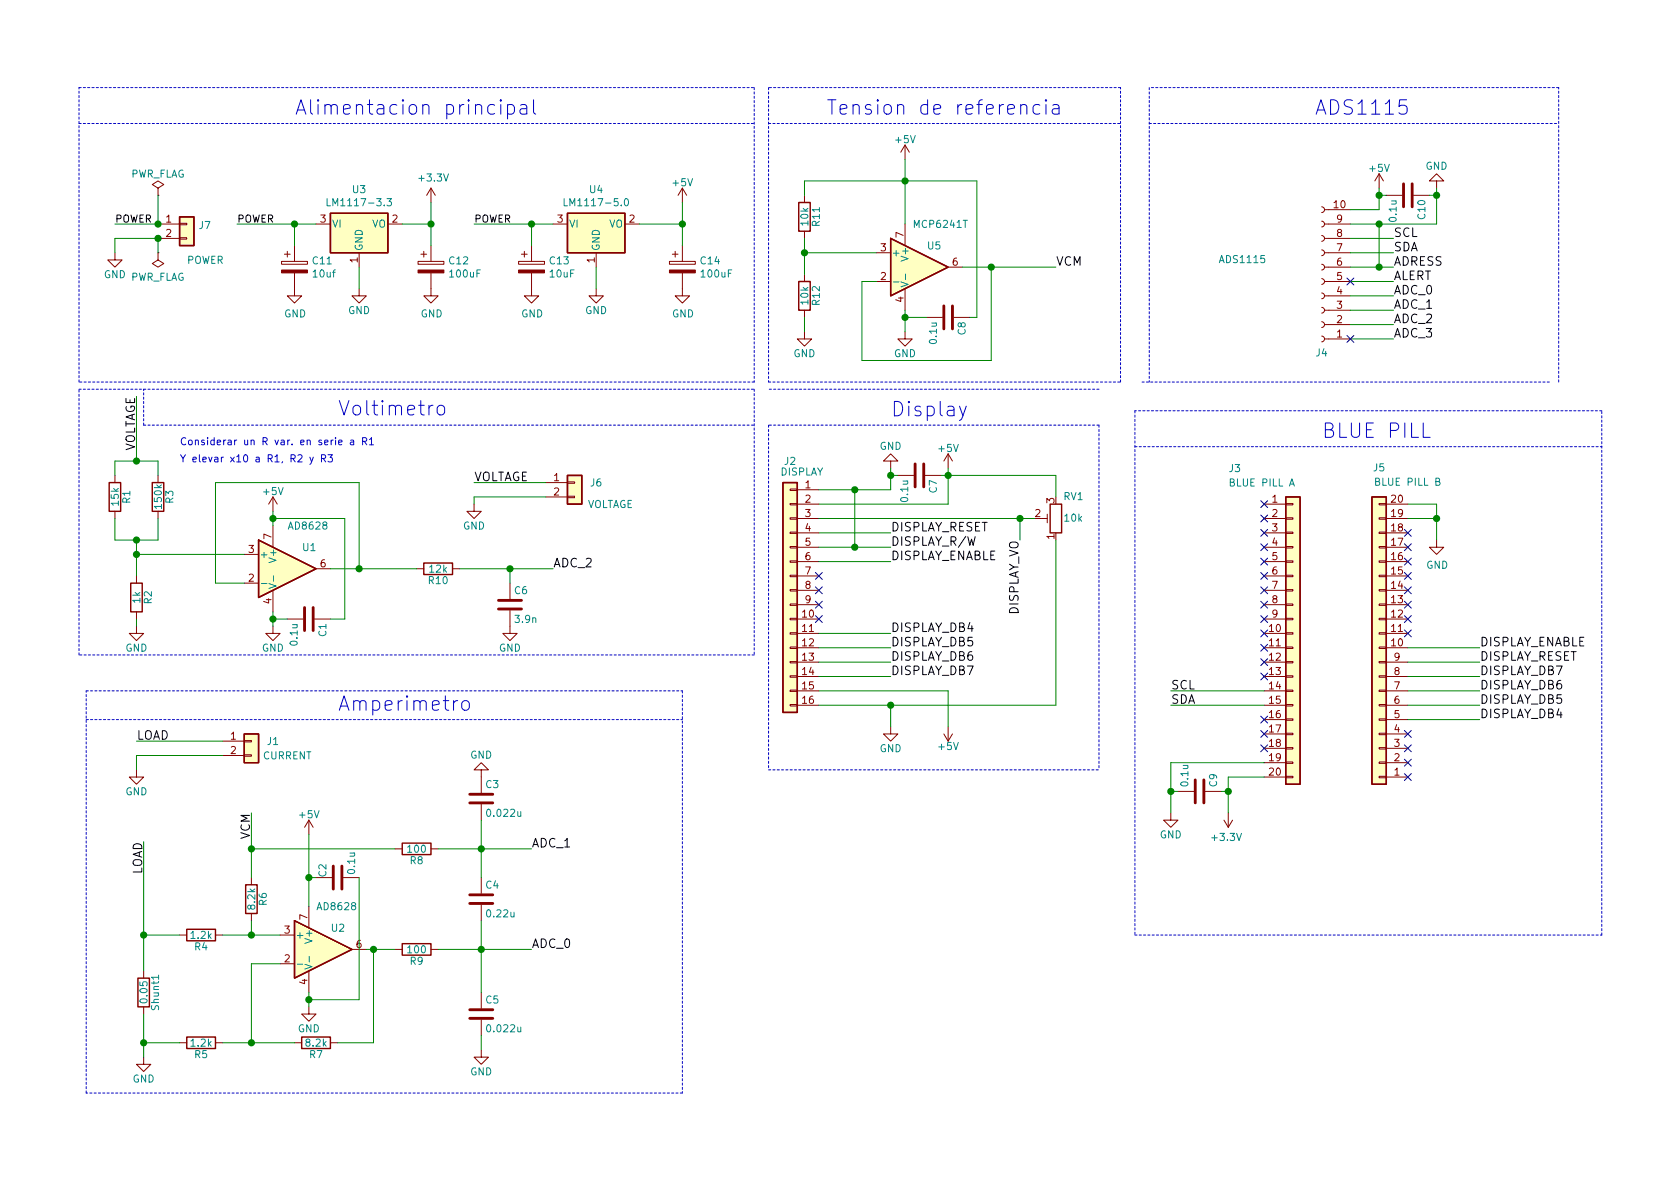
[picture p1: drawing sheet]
EESchema Schematic File Version 4
LIBS:DigiVolt-cache
EELAYER 29 0
EELAYER END
$Descr A4 11693 8268
encoding utf-8
Sheet 1 1
Title ""
Date ""
Rev ""
Comp ""
Comment1 ""
Comment2 ""
Comment3 ""
Comment4 ""
$EndDescr
$Comp
L Device:R R3
U 1 1
P 1100 3450
F 0 "R3" V 1180 3450 50  0000 C CNN
F 1 "150k" V 1100 3450 50  0000 C CNN
F 2 "Resistors_SMD:R_0805_HandSoldering" V 1030 3450 50  0001 C CNN
F 3 "" H 1100 3450 50  0001 C CNN
	1    1100 3450
	1    0    0    -1  
$EndComp
$Comp
L Device:R R2
U 1 1
P 950 4150
F 0 "R2" V 1030 4150 50  0000 C CNN
F 1 "1k" V 950 4150 50  0000 C CNN
F 2 "Resistors_SMD:R_0805_HandSoldering" V 880 4150 50  0001 C CNN
F 3 "" H 950 4150 50  0001 C CNN
	1    950  4150
	1    0    0    -1  
$EndComp
$Comp
L power:GND #PWR02
U 1 1
P 950 4350
F 0 "#PWR02" H 950 4100 50  0001 C CNN
F 1 "GND" H 950 4200 50  0000 C CNN
F 2 "" H 950 4350 50  0001 C CNN
F 3 "" H 950 4350 50  0001 C CNN
	1    950  4350
	1    0    0    -1  
$EndComp
$Comp
L power:GND #PWR06
U 1 1
P 1900 4350
F 0 "#PWR06" H 1900 4100 50  0001 C CNN
F 1 "GND" H 1900 4200 50  0000 C CNN
F 2 "" H 1900 4350 50  0001 C CNN
F 3 "" H 1900 4350 50  0001 C CNN
	1    1900 4350
	1    0    0    -1  
$EndComp
$Comp
L power:+5V #PWR05
U 1 1
P 1900 3550
F 0 "#PWR05" H 1900 3400 50  0001 C CNN
F 1 "+5V" H 1900 3690 50  0000 C CNN
F 2 "" H 1900 3550 50  0001 C CNN
F 3 "" H 1900 3550 50  0001 C CNN
	1    1900 3550
	1    0    0    -1  
$EndComp
$Comp
L Device:R R10
U 1 1
P 3050 3950
F 0 "R10" V 3130 3950 50  0000 C CNN
F 1 "12k" V 3050 3950 50  0000 C CNN
F 2 "Resistors_SMD:R_0805_HandSoldering" V 2980 3950 50  0001 C CNN
F 3 "" H 3050 3950 50  0001 C CNN
	1    3050 3950
	0    1    1    0   
$EndComp
$Comp
L Device:C C6
U 1 1
P 3550 4200
F 0 "C6" H 3575 4300 50  0000 L CNN
F 1 "3.9n" H 3575 4100 50  0000 L CNN
F 2 "Capacitors_SMD:C_1206_HandSoldering" H 3588 4050 50  0001 C CNN
F 3 "" H 3550 4200 50  0001 C CNN
	1    3550 4200
	1    0    0    -1  
$EndComp
$Comp
L power:GND #PWR013
U 1 1
P 3550 4350
F 0 "#PWR013" H 3550 4100 50  0001 C CNN
F 1 "GND" H 3550 4200 50  0000 C CNN
F 2 "" H 3550 4350 50  0001 C CNN
F 3 "" H 3550 4350 50  0001 C CNN
	1    3550 4350
	1    0    0    -1  
$EndComp
Text Label 3850 3950 0    60   ~ 0
ADC_2
Text Label 950  2750 3    60   ~ 0
VOLTAGE
$Comp
L Device:C C1
U 1 1
P 2150 4300
F 0 "C1" H 2175 4400 50  0000 L CNN
F 1 "0.1u" H 2175 4200 50  0000 L CNN
F 2 "Capacitors_SMD:C_1206_HandSoldering" H 2188 4150 50  0001 C CNN
F 3 "" H 2150 4300 50  0001 C CNN
	1    2150 4300
	0    1    1    0   
$EndComp
$Comp
L conn:Conn_01x10_Female J4
U 1 1
P 9200 1950
F 0 "J4" H 9200 2450 50  0000 C CNN
F 1 "ADS1115" H 9750 1800 50  0000 C CNN
F 2 "Socket_Strips:Socket_Strip_Straight_1x10_Pitch2.54mm" H 9200 1950 50  0001 C CNN
F 3 "" H 9200 1950 50  0001 C CNN
	1    9200 1950
	-1   0    0    1   
$EndComp
$Comp
L power:GND #PWR027
U 1 1
P 10000 1300
F 0 "#PWR027" H 10000 1050 50  0001 C CNN
F 1 "GND" H 10000 1150 50  0000 C CNN
F 2 "" H 10000 1300 50  0001 C CNN
F 3 "" H 10000 1300 50  0001 C CNN
	1    10000 1300
	-1   0    0    1   
$EndComp
$Comp
L power:+5V #PWR026
U 1 1
P 9600 1300
F 0 "#PWR026" H 9600 1150 50  0001 C CNN
F 1 "+5V" H 9600 1440 50  0000 C CNN
F 2 "" H 9600 1300 50  0001 C CNN
F 3 "" H 9600 1300 50  0001 C CNN
	1    9600 1300
	1    0    0    -1  
$EndComp
Text Label 9700 1650 0    60   ~ 0
SCL
Text Label 9700 1750 0    60   ~ 0
SDA
Text Label 9700 1850 0    60   ~ 0
ADRESS
Text Label 9700 1950 0    60   ~ 0
ALERT
Text Label 9700 2050 0    60   ~ 0
ADC_0
Text Label 9700 2150 0    60   ~ 0
ADC_1
Text Label 9700 2250 0    60   ~ 0
ADC_2
Text Label 9700 2350 0    60   ~ 0
ADC_3
$Comp
L Device:C C10
U 1 1
P 9800 1350
F 0 "C10" H 9825 1450 50  0000 L CNN
F 1 "0.1u" H 9825 1250 50  0000 L CNN
F 2 "Capacitors_SMD:C_1206_HandSoldering" H 9838 1200 50  0001 C CNN
F 3 "" H 9800 1350 50  0001 C CNN
	1    9800 1350
	0    1    1    0   
$EndComp
$Comp
L power:GND #PWR024
U 1 1
P 8150 5650
F 0 "#PWR024" H 8150 5400 50  0001 C CNN
F 1 "GND" H 8150 5500 50  0000 C CNN
F 2 "" H 8150 5650 50  0001 C CNN
F 3 "" H 8150 5650 50  0001 C CNN
	1    8150 5650
	-1   0    0    -1  
$EndComp
$Comp
L Device:C C9
U 1 1
P 8350 5500
F 0 "C9" H 8375 5600 50  0000 L CNN
F 1 "0.1u" H 8375 5400 50  0000 L CNN
F 2 "Capacitors_SMD:C_1206_HandSoldering" H 8388 5350 50  0001 C CNN
F 3 "" H 8350 5500 50  0001 C CNN
	1    8350 5500
	0    1    -1   0   
$EndComp
Text Label 10300 5000 0    60   ~ 0
DISPLAY_DB4
Text Label 10300 4800 0    60   ~ 0
DISPLAY_DB6
Text Label 10300 4700 0    60   ~ 0
DISPLAY_DB7
Text Label 10300 4600 0    60   ~ 0
DISPLAY_RESET
Text Label 10300 4500 0    60   ~ 0
DISPLAY_ENABLE
Text Label 8150 4900 0    60   ~ 0
SDA
Text Label 8150 4800 0    60   ~ 0
SCL
$Comp
L power:GND #PWR018
U 1 1
P 6200 3250
F 0 "#PWR018" H 6200 3000 50  0001 C CNN
F 1 "GND" H 6200 3100 50  0000 C CNN
F 2 "" H 6200 3250 50  0001 C CNN
F 3 "" H 6200 3250 50  0001 C CNN
	1    6200 3250
	-1   0    0    1   
$EndComp
$Comp
L power:+5V #PWR022
U 1 1
P 6600 3250
F 0 "#PWR022" H 6600 3100 50  0001 C CNN
F 1 "+5V" H 6600 3390 50  0000 C CNN
F 2 "" H 6600 3250 50  0001 C CNN
F 3 "" H 6600 3250 50  0001 C CNN
	1    6600 3250
	1    0    0    -1  
$EndComp
$Comp
L Device:C C7
U 1 1
P 6400 3300
F 0 "C7" H 6425 3400 50  0000 L CNN
F 1 "0.1u" H 6425 3200 50  0000 L CNN
F 2 "Capacitors_SMD:C_1206_HandSoldering" H 6438 3150 50  0001 C CNN
F 3 "" H 6400 3300 50  0001 C CNN
	1    6400 3300
	0    1    1    0   
$EndComp
Text Label 7100 3750 3    60   ~ 0
DISPLAY_VO
Text Label 6200 3700 0    60   ~ 0
DISPLAY_RESET
Text Label 6200 3800 0    60   ~ 0
DISPLAY_R/W
Text Label 6200 3900 0    60   ~ 0
DISPLAY_ENABLE
Text Label 6200 4400 0    60   ~ 0
DISPLAY_DB4
Text Label 6200 4500 0    60   ~ 0
DISPLAY_DB5
Text Label 6200 4600 0    60   ~ 0
DISPLAY_DB6
Text Label 6200 4700 0    60   ~ 0
DISPLAY_DB7
$Comp
L power:+5V #PWR023
U 1 1
P 6600 5050
F 0 "#PWR023" H 6600 4900 50  0001 C CNN
F 1 "+5V" H 6600 5190 50  0000 C CNN
F 2 "" H 6600 5050 50  0001 C CNN
F 3 "" H 6600 5050 50  0001 C CNN
	1    6600 5050
	-1   0    0    1   
$EndComp
$Comp
L power:GND #PWR019
U 1 1
P 6200 5050
F 0 "#PWR019" H 6200 4800 50  0001 C CNN
F 1 "GND" H 6200 4900 50  0000 C CNN
F 2 "" H 6200 5050 50  0001 C CNN
F 3 "" H 6200 5050 50  0001 C CNN
	1    6200 5050
	1    0    0    -1  
$EndComp
$Comp
L Device:C C4
U 1 1
P 3350 6250
F 0 "C4" H 3375 6350 50  0000 L CNN
F 1 "0.22u" H 3375 6150 50  0000 L CNN
F 2 "Capacitors_SMD:C_1206_HandSoldering" H 3388 6100 50  0001 C CNN
F 3 "" H 3350 6250 50  0001 C CNN
	1    3350 6250
	1    0    0    -1  
$EndComp
$Comp
L Device:C C5
U 1 1
P 3350 7050
F 0 "C5" H 3375 7150 50  0000 L CNN
F 1 "0.022u" H 3375 6950 50  0000 L CNN
F 2 "Capacitors_SMD:C_1206_HandSoldering" H 3388 6900 50  0001 C CNN
F 3 "" H 3350 7050 50  0001 C CNN
	1    3350 7050
	1    0    0    -1  
$EndComp
$Comp
L Device:C C3
U 1 1
P 3350 5550
F 0 "C3" H 3375 5650 50  0000 L CNN
F 1 "0.022u" H 3375 5450 50  0000 L CNN
F 2 "Capacitors_SMD:C_1206_HandSoldering" H 3388 5400 50  0001 C CNN
F 3 "" H 3350 5550 50  0001 C CNN
	1    3350 5550
	1    0    0    -1  
$EndComp
$Comp
L Device:R R8
U 1 1
P 2900 5900
F 0 "R8" V 2980 5900 50  0000 C CNN
F 1 "100" V 2900 5900 50  0000 C CNN
F 2 "Resistors_SMD:R_0805_HandSoldering" V 2830 5900 50  0001 C CNN
F 3 "" H 2900 5900 50  0001 C CNN
	1    2900 5900
	0    1    1    0   
$EndComp
$Comp
L Device:R R9
U 1 1
P 2900 6600
F 0 "R9" V 2980 6600 50  0000 C CNN
F 1 "100" V 2900 6600 50  0000 C CNN
F 2 "Resistors_SMD:R_0805_HandSoldering" V 2830 6600 50  0001 C CNN
F 3 "" H 2900 6600 50  0001 C CNN
	1    2900 6600
	0    1    1    0   
$EndComp
$Comp
L Device:R R6
U 1 1
P 1750 6250
F 0 "R6" V 1830 6250 50  0000 C CNN
F 1 "8.2k" V 1750 6250 50  0000 C CNN
F 2 "Resistors_SMD:R_0805_HandSoldering" V 1680 6250 50  0001 C CNN
F 3 "" H 1750 6250 50  0001 C CNN
	1    1750 6250
	1    0    0    -1  
$EndComp
$Comp
L Device:R R4
U 1 1
P 1400 6500
F 0 "R4" V 1480 6500 50  0000 C CNN
F 1 "1.2k" V 1400 6500 50  0000 C CNN
F 2 "Resistors_SMD:R_0805_HandSoldering" V 1330 6500 50  0001 C CNN
F 3 "" H 1400 6500 50  0001 C CNN
	1    1400 6500
	0    1    1    0   
$EndComp
$Comp
L Device:R R5
U 1 1
P 1400 7250
F 0 "R5" V 1480 7250 50  0000 C CNN
F 1 "1.2k" V 1400 7250 50  0000 C CNN
F 2 "Resistors_SMD:R_0805_HandSoldering" V 1330 7250 50  0001 C CNN
F 3 "" H 1400 7250 50  0001 C CNN
	1    1400 7250
	0    1    1    0   
$EndComp
$Comp
L Device:R R7
U 1 1
P 2200 7250
F 0 "R7" V 2280 7250 50  0000 C CNN
F 1 "8.2k" V 2200 7250 50  0000 C CNN
F 2 "Resistors_SMD:R_0805_HandSoldering" V 2130 7250 50  0001 C CNN
F 3 "" H 2200 7250 50  0001 C CNN
	1    2200 7250
	0    1    1    0   
$EndComp
$Comp
L power:GND #PWR08
U 1 1
P 2150 7000
F 0 "#PWR08" H 2150 6750 50  0001 C CNN
F 1 "GND" H 2150 6850 50  0000 C CNN
F 2 "" H 2150 7000 50  0001 C CNN
F 3 "" H 2150 7000 50  0001 C CNN
	1    2150 7000
	1    0    0    -1  
$EndComp
$Comp
L power:GND #PWR03
U 1 1
P 1000 7350
F 0 "#PWR03" H 1000 7100 50  0001 C CNN
F 1 "GND" H 1000 7200 50  0000 C CNN
F 2 "" H 1000 7350 50  0001 C CNN
F 3 "" H 1000 7350 50  0001 C CNN
	1    1000 7350
	1    0    0    -1  
$EndComp
Text Label 1750 5650 3    60   ~ 0
VCM
$Comp
L power:GND #PWR011
U 1 1
P 3350 5400
F 0 "#PWR011" H 3350 5150 50  0001 C CNN
F 1 "GND" H 3350 5250 50  0000 C CNN
F 2 "" H 3350 5400 50  0001 C CNN
F 3 "" H 3350 5400 50  0001 C CNN
	1    3350 5400
	-1   0    0    1   
$EndComp
$Comp
L power:GND #PWR012
U 1 1
P 3350 7300
F 0 "#PWR012" H 3350 7050 50  0001 C CNN
F 1 "GND" H 3350 7150 50  0000 C CNN
F 2 "" H 3350 7300 50  0001 C CNN
F 3 "" H 3350 7300 50  0001 C CNN
	1    3350 7300
	1    0    0    -1  
$EndComp
Text Label 1000 5850 3    60   ~ 0
LOAD
$Comp
L power:+5V #PWR07
U 1 1
P 2150 5800
F 0 "#PWR07" H 2150 5650 50  0001 C CNN
F 1 "+5V" H 2150 5940 50  0000 C CNN
F 2 "" H 2150 5800 50  0001 C CNN
F 3 "" H 2150 5800 50  0001 C CNN
	1    2150 5800
	1    0    0    -1  
$EndComp
$Comp
L Device:R R11
U 1 1
P 5600 1500
F 0 "R11" V 5680 1500 50  0000 C CNN
F 1 "10k" V 5600 1500 50  0000 C CNN
F 2 "Resistors_SMD:R_0805_HandSoldering" V 5530 1500 50  0001 C CNN
F 3 "" H 5600 1500 50  0001 C CNN
	1    5600 1500
	1    0    0    -1  
$EndComp
$Comp
L Device:R R12
U 1 1
P 5600 2050
F 0 "R12" V 5680 2050 50  0000 C CNN
F 1 "10k" V 5600 2050 50  0000 C CNN
F 2 "Resistors_SMD:R_0805_HandSoldering" V 5530 2050 50  0001 C CNN
F 3 "" H 5600 2050 50  0001 C CNN
	1    5600 2050
	1    0    0    -1  
$EndComp
$Comp
L power:+5V #PWR020
U 1 1
P 6300 1100
F 0 "#PWR020" H 6300 950 50  0001 C CNN
F 1 "+5V" H 6300 1240 50  0000 C CNN
F 2 "" H 6300 1100 50  0001 C CNN
F 3 "" H 6300 1100 50  0001 C CNN
	1    6300 1100
	1    0    0    -1  
$EndComp
$Comp
L power:GND #PWR017
U 1 1
P 5600 2300
F 0 "#PWR017" H 5600 2050 50  0001 C CNN
F 1 "GND" H 5600 2150 50  0000 C CNN
F 2 "" H 5600 2300 50  0001 C CNN
F 3 "" H 5600 2300 50  0001 C CNN
	1    5600 2300
	1    0    0    -1  
$EndComp
Text Label 7350 1850 0    60   ~ 0
VCM
$Comp
L Device:C C8
U 1 1
P 6600 2200
F 0 "C8" H 6625 2300 50  0000 L CNN
F 1 "0.1u" H 6625 2100 50  0000 L CNN
F 2 "Capacitors_SMD:C_1206_HandSoldering" H 6638 2050 50  0001 C CNN
F 3 "" H 6600 2200 50  0001 C CNN
	1    6600 2200
	0    1    1    0   
$EndComp
$Comp
L power:GND #PWR021
U 1 1
P 6300 2300
F 0 "#PWR021" H 6300 2050 50  0001 C CNN
F 1 "GND" H 6300 2150 50  0000 C CNN
F 2 "" H 6300 2300 50  0001 C CNN
F 3 "" H 6300 2300 50  0001 C CNN
	1    6300 2300
	1    0    0    -1  
$EndComp
$Comp
L power:GND #PWR015
U 1 1
P 4150 2000
F 0 "#PWR015" H 4150 1750 50  0001 C CNN
F 1 "GND" H 4150 1850 50  0000 C CNN
F 2 "" H 4150 2000 50  0001 C CNN
F 3 "" H 4150 2000 50  0001 C CNN
	1    4150 2000
	1    0    0    -1  
$EndComp
$Comp
L conn:Conn_01x02 J6
U 1 1
P 4000 3350
F 0 "J6" H 4150 3350 50  0000 C CNN
F 1 "VOLTAGE" H 4250 3200 50  0000 C CNN
F 2 "Connectors_Terminal_Blocks:TerminalBlock_bornier-2_P5.08mm" H 4000 3350 50  0001 C CNN
F 3 "" H 4000 3350 50  0001 C CNN
	1    4000 3350
	1    0    0    -1  
$EndComp
$Comp
L power:GND #PWR014
U 1 1
P 3300 3500
F 0 "#PWR014" H 3300 3250 50  0001 C CNN
F 1 "GND" H 3300 3350 50  0000 C CNN
F 2 "" H 3300 3500 50  0001 C CNN
F 3 "" H 3300 3500 50  0001 C CNN
	1    3300 3500
	1    0    0    -1  
$EndComp
Text Label 3300 3350 0    60   ~ 0
VOLTAGE
Text Label 3700 5900 0    60   ~ 0
ADC_1
Text Label 3700 6600 0    60   ~ 0
ADC_0
$Comp
L conn:Conn_01x02 J1
U 1 1
P 1750 5150
F 0 "J1" H 1900 5150 50  0000 C CNN
F 1 "CURRENT" H 2000 5050 50  0000 C CNN
F 2 "Connectors_Terminal_Blocks:TerminalBlock_bornier-2_P5.08mm" H 1750 5150 50  0001 C CNN
F 3 "" H 1750 5150 50  0001 C CNN
	1    1750 5150
	1    0    0    -1  
$EndComp
$Comp
L power:GND #PWR04
U 1 1
P 950 5350
F 0 "#PWR04" H 950 5100 50  0001 C CNN
F 1 "GND" H 950 5200 50  0000 C CNN
F 2 "" H 950 5350 50  0001 C CNN
F 3 "" H 950 5350 50  0001 C CNN
	1    950  5350
	1    0    0    -1  
$EndComp
Text Label 950  5150 0    60   ~ 0
LOAD
Text Notes 2350 4950 0    100  ~ 0
Amperimetro\n
Text Notes 2350 3050 0    100  ~ 0
Voltimetro\n\n
Text Notes 2050 800  0    100  ~ 0
Alimentacion principal
Text Notes 5750 800  0    100  ~ 0
Tension de referencia
Text Notes 9150 800  0    100  ~ 0
ADS1115\n
Text Notes 9200 3050 0    100  ~ 0
BLUE PILL
Text Notes 6200 2900 0    100  ~ 0
Display\n
$Comp
L Device:R Shunt1
U 1 1
P 1000 6900
F 0 "Shunt1" V 1080 6900 50  0000 C CNN
F 1 "0.05" V 1000 6900 50  0000 C CNN
F 2 "SMD 4527:SMD-1206_Pol" V 930 6900 50  0001 C CNN
F 3 "" H 1000 6900 50  0001 C CNN
	1    1000 6900
	1    0    0    -1  
$EndComp
$Comp
L power:+5V #PWR016
U 1 1
P 4750 1400
F 0 "#PWR016" H 4750 1250 50  0001 C CNN
F 1 "+5V" H 4750 1540 50  0000 C CNN
F 2 "" H 4750 1400 50  0001 C CNN
F 3 "" H 4750 1400 50  0001 C CNN
	1    4750 1400
	1    0    0    -1  
$EndComp
$Comp
L power:PWR_FLAG #FLG01
U 1 1
P 1100 1350
F 0 "#FLG01" H 1100 1425 50  0001 C CNN
F 1 "PWR_FLAG" H 1100 1500 50  0000 C CNN
F 2 "" H 1100 1350 50  0001 C CNN
F 3 "" H 1100 1350 50  0001 C CNN
	1    1100 1350
	1    0    0    -1  
$EndComp
Wire Wire Line
	1900 4250 1900 4300
Wire Wire Line
	950  4300 950  4350
Wire Wire Line
	1700 4050 1500 4050
Wire Wire Line
	1500 4050 1500 3350
Wire Wire Line
	1500 3350 2500 3350
Wire Wire Line
	2500 3350 2500 3950
Wire Wire Line
	2300 3950 2500 3950
Connection ~ 2500 3950
Wire Wire Line
	3200 3950 3550 3950
Wire Wire Line
	3550 3950 3550 4050
Connection ~ 3550 3950
Wire Wire Line
	950  3200 950  2750
Wire Wire Line
	2000 4300 1900 4300
Connection ~ 1900 4300
Wire Wire Line
	1900 3550 1900 3600
Wire Wire Line
	2300 4300 2400 4300
Wire Wire Line
	2400 4300 2400 3600
Wire Wire Line
	2400 3600 1900 3600
Connection ~ 1900 3600
Connection ~ 950  3200
Wire Wire Line
	800  3200 950  3200
Wire Wire Line
	1100 3200 1100 3300
Wire Wire Line
	9600 1350 9650 1350
Wire Wire Line
	10000 1550 9600 1550
Wire Wire Line
	9400 1650 9700 1650
Wire Wire Line
	9400 1750 9700 1750
Wire Wire Line
	9400 1850 9600 1850
Wire Wire Line
	9400 1950 9700 1950
Wire Wire Line
	9400 2050 9700 2050
Wire Wire Line
	9400 2150 9700 2150
Wire Wire Line
	9400 2250 9700 2250
Wire Wire Line
	9400 2350 9700 2350
Wire Wire Line
	9600 1300 9600 1350
Wire Wire Line
	10000 1300 10000 1350
Connection ~ 9600 1350
Wire Wire Line
	9950 1350 10000 1350
Connection ~ 10000 1350
Wire Wire Line
	9600 1450 9400 1450
Wire Wire Line
	9600 1850 9600 1550
Connection ~ 9600 1550
Connection ~ 9600 1850
Wire Wire Line
	8150 5650 8150 5500
Wire Wire Line
	8550 5650 8550 5500
Wire Wire Line
	8500 5500 8550 5500
Connection ~ 8550 5500
Wire Wire Line
	8200 5500 8150 5500
Connection ~ 8150 5500
Wire Wire Line
	9800 5000 10300 5000
Wire Wire Line
	9800 4800 10300 4800
Wire Wire Line
	9800 4700 10300 4700
Wire Wire Line
	6200 3400 5950 3400
Wire Wire Line
	6600 3500 5700 3500
Wire Wire Line
	5700 3600 7100 3600
Wire Wire Line
	5700 3700 6200 3700
Wire Wire Line
	5700 3800 5950 3800
Wire Wire Line
	5700 3900 6200 3900
Wire Wire Line
	5700 4400 6200 4400
Wire Wire Line
	5700 4500 6200 4500
Wire Wire Line
	5700 4600 6200 4600
Wire Wire Line
	5700 4700 6200 4700
Wire Wire Line
	5700 4800 6600 4800
Wire Wire Line
	5700 4900 6200 4900
Wire Wire Line
	6200 3250 6200 3300
Wire Wire Line
	6600 3250 6600 3300
Wire Wire Line
	6250 3300 6200 3300
Connection ~ 6200 3300
Wire Wire Line
	6550 3300 6600 3300
Connection ~ 6600 3300
Wire Wire Line
	7350 3300 7350 3450
Wire Wire Line
	7100 3600 7100 3750
Connection ~ 7100 3600
Wire Wire Line
	5950 3800 5950 3400
Connection ~ 5950 3400
Connection ~ 5950 3800
Wire Wire Line
	6600 4800 6600 5050
Wire Wire Line
	6200 4900 6200 5050
Connection ~ 6200 4900
Wire Wire Line
	2550 6600 2600 6600
Wire Wire Line
	3050 5900 3350 5900
Wire Wire Line
	3350 5700 3350 5900
Wire Wire Line
	3050 6600 3350 6600
Wire Wire Line
	3350 6400 3350 6600
Connection ~ 3350 6600
Connection ~ 3350 5900
Wire Wire Line
	1550 6500 1750 6500
Wire Wire Line
	1750 6400 1750 6500
Connection ~ 1750 6500
Wire Wire Line
	1550 7250 1750 7250
Wire Wire Line
	1950 6700 1750 6700
Wire Wire Line
	1750 6700 1750 7250
Connection ~ 1750 7250
Wire Wire Line
	2350 7250 2600 7250
Wire Wire Line
	2600 7250 2600 6600
Connection ~ 2600 6600
Wire Wire Line
	1000 7050 1000 7250
Wire Wire Line
	2750 5900 1750 5900
Wire Wire Line
	1750 5650 1750 5900
Connection ~ 1750 5900
Wire Wire Line
	1000 5850 1000 6500
Wire Wire Line
	2150 5800 2150 6100
Wire Wire Line
	5600 1650 5600 1750
Wire Wire Line
	6100 1750 5600 1750
Connection ~ 5600 1750
Wire Wire Line
	5600 1350 5600 1250
Wire Wire Line
	5600 1250 6300 1250
Wire Wire Line
	6300 1100 6300 1250
Wire Wire Line
	6100 1950 6000 1950
Wire Wire Line
	6000 1950 6000 2500
Wire Wire Line
	6000 2500 6900 2500
Wire Wire Line
	6900 2500 6900 1850
Wire Wire Line
	6700 1850 6900 1850
Connection ~ 6900 1850
Wire Wire Line
	5600 2200 5600 2300
Connection ~ 6300 1250
Wire Wire Line
	6300 2150 6300 2200
Wire Wire Line
	6450 2200 6300 2200
Connection ~ 6300 2200
Wire Wire Line
	6750 2200 6800 2200
Wire Wire Line
	6800 2200 6800 1250
Wire Wire Line
	4750 1550 4750 1400
Wire Wire Line
	4150 1850 4150 2000
Wire Notes Line
	550  600  5250 600 
Wire Notes Line
	5250 600  5250 2650
Wire Notes Line
	5250 2650 550  2650
Wire Notes Line
	550  2650 550  600 
Wire Notes Line
	550  2700 5250 2700
Wire Notes Line
	5250 2700 5250 4550
Wire Notes Line
	5250 4550 550  4550
Wire Notes Line
	550  4550 550  2700
Wire Notes Line
	600  4800 4750 4800
Wire Notes Line
	4750 4800 4750 7600
Wire Notes Line
	4750 7600 600  7600
Wire Notes Line
	600  7600 600  4800
Wire Notes Line
	5350 600  5350 2650
Wire Notes Line
	5350 2650 7800 2650
Wire Notes Line
	7800 2650 7800 600 
Wire Notes Line
	7800 600  5350 600 
Wire Notes Line
	8000 600  8000 2650
Wire Notes Line
	7950 2650 10800 2650
Wire Notes Line
	10850 2650 10850 600 
Wire Notes Line
	10850 600  8000 600 
Wire Notes Line
	7900 2850 7900 6500
Wire Notes Line
	7900 6500 11150 6500
Wire Notes Line
	11150 6500 11150 2850
Wire Notes Line
	11150 2850 7900 2850
Wire Notes Line
	5350 5350 7650 5350
Wire Notes Line
	7650 2950 5350 2950
Wire Notes Line
	7650 2700 5350 2700
Wire Notes Line
	7900 3100 11150 3100
Wire Notes Line
	600  5000 4750 5000
Wire Notes Line
	8000 850  10850 850 
Wire Notes Line
	5350 850  7800 850 
Wire Notes Line
	550  850  5250 850 
Wire Notes Line
	1000 2950 5250 2950
Wire Notes Line
	1000 2950 1000 2700
Connection ~ 1000 6500
Wire Wire Line
	1250 7250 1000 7250
Connection ~ 1000 7250
Wire Wire Line
	1250 6500 1000 6500
Wire Wire Line
	9800 4500 10300 4500
Wire Wire Line
	10300 4600 9800 4600
Wire Wire Line
	3350 7200 3350 7300
Wire Wire Line
	2500 3950 2900 3950
Wire Wire Line
	1900 4300 1900 4350
Wire Wire Line
	1900 3600 1900 3650
Wire Wire Line
	950  3200 1100 3200
Wire Wire Line
	9600 1350 9600 1450
Wire Wire Line
	10000 1350 10000 1550
Wire Wire Line
	9600 1550 9400 1550
Wire Wire Line
	9600 1850 9700 1850
Wire Wire Line
	8550 5500 8550 5400
Wire Wire Line
	8150 5500 8150 5300
Wire Wire Line
	6200 3300 6200 3400
Wire Wire Line
	6600 3300 6600 3500
Wire Wire Line
	6600 3300 7350 3300
Wire Wire Line
	7100 3600 7200 3600
Wire Wire Line
	5950 3400 5700 3400
Wire Wire Line
	5950 3800 6200 3800
Wire Wire Line
	6200 4900 7350 4900
Wire Wire Line
	3350 6600 3350 6900
Wire Wire Line
	3350 5900 3350 6100
Wire Wire Line
	1750 6500 1950 6500
Wire Wire Line
	1750 7250 2050 7250
Wire Wire Line
	2600 6600 2750 6600
Wire Wire Line
	1750 5900 1750 6100
Wire Wire Line
	5600 1750 5600 1900
Wire Wire Line
	6900 1850 7350 1850
Wire Wire Line
	6300 1250 6800 1250
Wire Wire Line
	6300 1250 6300 1550
Wire Wire Line
	6300 2200 6300 2300
Wire Wire Line
	1000 6500 1000 6750
Wire Wire Line
	1000 7250 1000 7350
$Comp
L conn:Conn_01x20 J3
U 1 1
P 9000 4400
F 0 "J3" H 8550 5550 50  0000 L CNN
F 1 "BLUE PILL A" H 8550 5450 50  0000 L CNN
F 2 "Socket_Strips:Socket_Strip_Straight_1x20_Pitch2.54mm" H 9000 4400 50  0001 C CNN
F 3 "~" H 9000 4400 50  0001 C CNN
	1    9000 4400
	1    0    0    -1  
$EndComp
$Comp
L conn:Conn_01x20 J5
U 1 1
P 9600 4500
F 0 "J5" H 9600 3250 50  0000 C CNN
F 1 "BLUE PILL B" H 9400 3350 50  0000 C CNN
F 2 "Socket_Strips:Socket_Strip_Straight_1x20_Pitch2.54mm" H 9600 4500 50  0001 C CNN
F 3 "~" H 9600 4500 50  0001 C CNN
	1    9600 4500
	-1   0    0    1   
$EndComp
Wire Wire Line
	8550 5400 8800 5400
Wire Wire Line
	8150 5300 8800 5300
Wire Wire Line
	9800 4900 10300 4900
Text Label 10300 4900 0    60   ~ 0
DISPLAY_DB5
Wire Wire Line
	8150 4800 8800 4800
Wire Wire Line
	8150 4900 8800 4900
$Comp
L power:+3.3V #PWR025
U 1 1
P 8550 5650
F 0 "#PWR025" H 8550 5500 50  0001 C CNN
F 1 "+3.3V" H 8565 5823 50  0000 C CNN
F 2 "" H 8550 5650 50  0001 C CNN
F 3 "" H 8550 5650 50  0001 C CNN
	1    8550 5650
	-1   0    0    1   
$EndComp
Wire Wire Line
	9800 3500 10000 3500
Wire Wire Line
	9800 3600 10000 3600
Wire Wire Line
	10000 3600 10000 3500
Wire Wire Line
	10000 3600 10000 3750
Connection ~ 10000 3600
$Comp
L power:GND #PWR028
U 1 1
P 10000 3750
F 0 "#PWR028" H 10000 3500 50  0001 C CNN
F 1 "GND" H 10005 3577 50  0000 C CNN
F 2 "" H 10000 3750 50  0001 C CNN
F 3 "" H 10000 3750 50  0001 C CNN
	1    10000 3750
	1    0    0    -1  
$EndComp
NoConn ~ 9800 3700
NoConn ~ 9800 3800
NoConn ~ 9800 3900
NoConn ~ 9800 4000
NoConn ~ 9800 4100
NoConn ~ 9800 4200
NoConn ~ 9800 4300
NoConn ~ 9800 4400
NoConn ~ 9800 5100
NoConn ~ 9800 5200
NoConn ~ 9800 5300
NoConn ~ 9800 5400
NoConn ~ 8800 5200
NoConn ~ 8800 5100
NoConn ~ 8800 5000
NoConn ~ 8800 4700
NoConn ~ 8800 4600
NoConn ~ 8800 4500
NoConn ~ 8800 4400
NoConn ~ 8800 4300
NoConn ~ 8800 4200
NoConn ~ 8800 4100
NoConn ~ 8800 4000
NoConn ~ 8800 3900
NoConn ~ 8800 3800
NoConn ~ 8800 3700
NoConn ~ 8800 3600
NoConn ~ 8800 3500
$Comp
L Device:R_POT_TRIM RV1
U 1 1
P 7350 3600
F 0 "RV1" H 7300 3450 50  0000 R CNN
F 1 "10k" H 7300 3600 50  0000 R CNN
F 2 "Potentiometers:Potentiometer_Trimmer_Bourns_3266Y" H 7350 3600 50  0001 C CNN
F 3 "~" H 7350 3600 50  0001 C CNN
	1    7350 3600
	-1   0    0    1   
$EndComp
Wire Wire Line
	3000 1550 3000 1400
$Comp
L power:+3.3V #PWR010
U 1 1
P 3000 1400
F 0 "#PWR010" H 3000 1250 50  0001 C CNN
F 1 "+3.3V" H 3015 1573 50  0000 C CNN
F 2 "" H 3000 1400 50  0001 C CNN
F 3 "" H 3000 1400 50  0001 C CNN
	1    3000 1400
	1    0    0    -1  
$EndComp
Wire Wire Line
	2800 1550 3000 1550
Wire Wire Line
	4450 1550 4750 1550
$Comp
L power:GND #PWR09
U 1 1
P 2500 2000
F 0 "#PWR09" H 2500 1750 50  0001 C CNN
F 1 "GND" H 2500 1850 50  0000 C CNN
F 2 "" H 2500 2000 50  0001 C CNN
F 3 "" H 2500 2000 50  0001 C CNN
	1    2500 2000
	1    0    0    -1  
$EndComp
Wire Wire Line
	2500 1850 2500 2000
Text Label 1650 1550 0    50   ~ 0
POWER
Text Label 3300 1550 0    50   ~ 0
POWER
Wire Wire Line
	3300 1550 3700 1550
Wire Wire Line
	800  1550 1100 1550
$Comp
L power:GND #PWR01
U 1 1
P 800 1750
F 0 "#PWR01" H 800 1500 50  0001 C CNN
F 1 "GND" H 800 1600 50  0000 C CNN
F 2 "" H 800 1750 50  0001 C CNN
F 3 "" H 800 1750 50  0001 C CNN
	1    800  1750
	1    0    0    -1  
$EndComp
Wire Wire Line
	1100 1650 800  1650
Wire Wire Line
	800  1650 800  1750
Wire Wire Line
	1100 3750 1100 3600
Wire Wire Line
	3350 5900 3700 5900
Wire Wire Line
	3350 6600 3700 6600
Wire Wire Line
	3550 3950 3850 3950
$Comp
L Amplifier_Operational:MCP6L91RT-EMS U1
U 1 1
P 2000 3950
F 0 "U1" H 2100 4100 50  0000 L CNN
F 1 "AD8628" H 2000 4250 50  0000 L CNN
F 2 "Housings_SOIC:SOIC-8_3.9x4.9mm_Pitch1.27mm" H 1900 3750 50  0001 L CNN
F 3 "http://ww1.microchip.com/downloads/en/DeviceDoc/22141b.pdf" H 2150 4100 50  0001 C CNN
	1    2000 3950
	1    0    0    -1  
$EndComp
$Comp
L Amplifier_Operational:MCP6L91RT-EMS U2
U 1 1
P 2250 6600
F 0 "U2" H 2300 6750 50  0000 L CNN
F 1 "AD8628" H 2200 6900 50  0000 L CNN
F 2 "Housings_SOIC:SOIC-8_3.9x4.9mm_Pitch1.27mm" H 2150 6400 50  0001 L CNN
F 3 "http://ww1.microchip.com/downloads/en/DeviceDoc/22141b.pdf" H 2400 6750 50  0001 C CNN
	1    2250 6600
	1    0    0    -1  
$EndComp
$Comp
L conn:Conn_01x16 J2
U 1 1
P 5500 4100
F 0 "J2" H 5500 5000 50  0000 C CNN
F 1 "DISPLAY" H 5418 4926 50  0000 C CNN
F 2 "Socket_Strips:Socket_Strip_Straight_1x16_Pitch2.54mm" H 5500 4100 50  0001 C CNN
F 3 "~" H 5500 4100 50  0001 C CNN
	1    5500 4100
	-1   0    0    -1  
$EndComp
Wire Notes Line
	5350 2950 5350 5350
Wire Notes Line
	7650 2950 7650 5350
Wire Wire Line
	7350 3750 7350 4900
NoConn ~ 5700 4000
NoConn ~ 5700 4100
NoConn ~ 5700 4200
NoConn ~ 5700 4300
$Comp
L Amplifier_Operational:MCP6L91RT-EMS U5
U 1 1
P 6400 1850
F 0 "U5" H 6450 2000 50  0000 L CNN
F 1 "‎MCP6241T" H 6350 2150 50  0000 L CNN
F 2 "Housings_SOIC:SOIC-8_3.9x4.9mm_Pitch1.27mm" H 6300 1650 50  0001 L CNN
F 3 "http://ww1.microchip.com/downloads/en/DeviceDoc/22141b.pdf" H 6550 2000 50  0001 C CNN
	1    6400 1850
	1    0    0    -1  
$EndComp
Wire Wire Line
	1650 1550 2050 1550
Wire Wire Line
	1100 1350 1100 1550
Connection ~ 1100 1550
Connection ~ 1100 1650
Wire Wire Line
	1100 1750 1100 1650
$Comp
L power:PWR_FLAG #FLG02
U 1 1
P 1100 1750
F 0 "#FLG02" H 1100 1825 50  0001 C CNN
F 1 "PWR_FLAG" H 1100 1923 50  0000 C CNN
F 2 "" H 1100 1750 50  0001 C CNN
F 3 "~" H 1100 1750 50  0001 C CNN
	1    1100 1750
	-1   0    0    1   
$EndComp
$Comp
L conn:Conn_01x02 J7
U 1 1
P 1300 1550
F 0 "J7" H 1380 1542 50  0000 L CNN
F 1 "POWER" H 1300 1300 50  0000 L CNN
F 2 "Connectors_Terminal_Blocks:TerminalBlock_bornier-2_P5.08mm" H 1300 1550 50  0001 C CNN
F 3 "~" H 1300 1550 50  0001 C CNN
	1    1300 1550
	1    0    0    -1  
$EndComp
Wire Wire Line
	800  3300 800  3200
$Comp
L Device:R R1
U 1 1
P 800 3450
F 0 "R1" V 880 3450 50  0000 C CNN
F 1 "15k" V 800 3450 50  0000 C CNN
F 2 "Resistors_SMD:R_0805_HandSoldering" V 730 3450 50  0001 C CNN
F 3 "" H 800 3450 50  0001 C CNN
	1    800  3450
	1    0    0    -1  
$EndComp
Wire Wire Line
	800  3600 800  3750
Wire Wire Line
	800  3750 950  3750
Wire Wire Line
	950  3750 950  3850
Connection ~ 950  3850
Wire Wire Line
	950  3850 950  4000
Wire Wire Line
	1100 3750 950  3750
Connection ~ 950  3750
$Comp
L Device:C C2
U 1 1
P 2350 6100
F 0 "C2" H 2300 6000 50  0000 C CNN
F 1 "0.1u" H 2250 6200 50  0000 C CNN
F 2 "Capacitors_SMD:C_1206_HandSoldering" H 2388 5950 50  0001 C CNN
F 3 "~" H 2350 6100 50  0001 C CNN
	1    2350 6100
	0    1    1    0   
$EndComp
Wire Wire Line
	2150 6900 2150 6950
Wire Wire Line
	2150 6950 2500 6950
Wire Wire Line
	2500 6950 2500 6100
Connection ~ 2150 6950
Wire Wire Line
	2150 6950 2150 7000
Wire Wire Line
	2200 6100 2150 6100
Connection ~ 2150 6100
Wire Wire Line
	2150 6100 2150 6300
Text Notes 1250 3300 0    50   ~ 0
Y elevar x10 a R1, R2 y R3\n\n
Text Notes 1250 3100 0    50   ~ 0
Considerar un R var. en serie a R1\n
Text Label 800  1550 0    50   ~ 0
POWER
Wire Wire Line
	3800 3350 3300 3350
Wire Wire Line
	3300 3500 3300 3450
Wire Wire Line
	3300 3450 3800 3450
NoConn ~ 9400 1950
NoConn ~ 9400 2350
Wire Wire Line
	1550 5150 950  5150
Wire Wire Line
	1550 5250 950  5250
Wire Wire Line
	950  5250 950  5350
Wire Wire Line
	950  3850 1700 3850
$Comp
L regul:LM1117-3.3 U3
U 1 1
P 2500 1550
F 0 "U3" H 2500 1792 50  0000 C CNN
F 1 "LM1117-3.3" H 2500 1701 50  0000 C CNN
F 2 "TO_SOT_Packages_SMD:SOT-223-3_TabPin2" H 2500 1550 50  0001 C CNN
F 3 "http://www.ti.com/lit/ds/symlink/lm1117.pdf" H 2500 1550 50  0001 C CNN
	1    2500 1550
	1    0    0    -1  
$EndComp
$Comp
L regul:LM1117-5.0 U4
U 1 1
P 4150 1550
F 0 "U4" H 4150 1792 50  0000 C CNN
F 1 "LM1117-5.0" H 4150 1701 50  0000 C CNN
F 2 "TO_SOT_Packages_SMD:SOT-223-3_TabPin2" H 4150 1550 50  0001 C CNN
F 3 "http://www.ti.com/lit/ds/symlink/lm1117.pdf" H 4150 1550 50  0001 C CNN
	1    4150 1550
	1    0    0    -1  
$EndComp
$Comp
L Device:CP C11
U 1 1
P 2050 1850
F 0 "C11" H 2168 1896 50  0000 L CNN
F 1 "10uf" H 2168 1805 50  0000 L CNN
F 2 "Capacitors_THT:CP_Radial_D4.0mm_P1.50mm" H 2088 1700 50  0001 C CNN
F 3 "~" H 2050 1850 50  0001 C CNN
	1    2050 1850
	1    0    0    -1  
$EndComp
$Comp
L Device:CP C12
U 1 1
P 3000 1850
F 0 "C12" H 3118 1896 50  0000 L CNN
F 1 "100uF" H 3118 1805 50  0000 L CNN
F 2 "Capacitors_THT:CP_Radial_D4.0mm_P1.50mm" H 3038 1700 50  0001 C CNN
F 3 "~" H 3000 1850 50  0001 C CNN
	1    3000 1850
	1    0    0    -1  
$EndComp
$Comp
L Device:CP C13
U 1 1
P 3700 1850
F 0 "C13" H 3818 1896 50  0000 L CNN
F 1 "10uF" H 3818 1805 50  0000 L CNN
F 2 "Capacitors_THT:CP_Radial_D4.0mm_P1.50mm" H 3738 1700 50  0001 C CNN
F 3 "~" H 3700 1850 50  0001 C CNN
	1    3700 1850
	1    0    0    -1  
$EndComp
$Comp
L Device:CP C14
U 1 1
P 4750 1850
F 0 "C14" H 4868 1896 50  0000 L CNN
F 1 "100uF" H 4868 1805 50  0000 L CNN
F 2 "Capacitors_THT:CP_Radial_D4.0mm_P1.50mm" H 4788 1700 50  0001 C CNN
F 3 "~" H 4750 1850 50  0001 C CNN
	1    4750 1850
	1    0    0    -1  
$EndComp
Wire Wire Line
	2050 1700 2050 1550
Connection ~ 2050 1550
Wire Wire Line
	2050 1550 2200 1550
Wire Wire Line
	4750 1700 4750 1550
Connection ~ 4750 1550
Wire Wire Line
	3700 1700 3700 1550
Connection ~ 3700 1550
Wire Wire Line
	3700 1550 3850 1550
Wire Wire Line
	3000 1700 3000 1550
Connection ~ 3000 1550
$Comp
L power:GND #PWR029
U 1 1
P 2050 2000
F 0 "#PWR029" H 2050 1750 50  0001 C CNN
F 1 "GND" H 2055 1827 50  0000 C CNN
F 2 "" H 2050 2000 50  0001 C CNN
F 3 "" H 2050 2000 50  0001 C CNN
	1    2050 2000
	1    0    0    -1  
$EndComp
$Comp
L power:GND #PWR030
U 1 1
P 3000 2000
F 0 "#PWR030" H 3000 1750 50  0001 C CNN
F 1 "GND" H 3005 1827 50  0000 C CNN
F 2 "" H 3000 2000 50  0001 C CNN
F 3 "" H 3000 2000 50  0001 C CNN
	1    3000 2000
	1    0    0    -1  
$EndComp
$Comp
L power:GND #PWR031
U 1 1
P 3700 2000
F 0 "#PWR031" H 3700 1750 50  0001 C CNN
F 1 "GND" H 3705 1827 50  0000 C CNN
F 2 "" H 3700 2000 50  0001 C CNN
F 3 "" H 3700 2000 50  0001 C CNN
	1    3700 2000
	1    0    0    -1  
$EndComp
$Comp
L power:GND #PWR032
U 1 1
P 4750 2000
F 0 "#PWR032" H 4750 1750 50  0001 C CNN
F 1 "GND" H 4755 1827 50  0000 C CNN
F 2 "" H 4750 2000 50  0001 C CNN
F 3 "" H 4750 2000 50  0001 C CNN
	1    4750 2000
	1    0    0    -1  
$EndComp
$EndSCHEMATC
